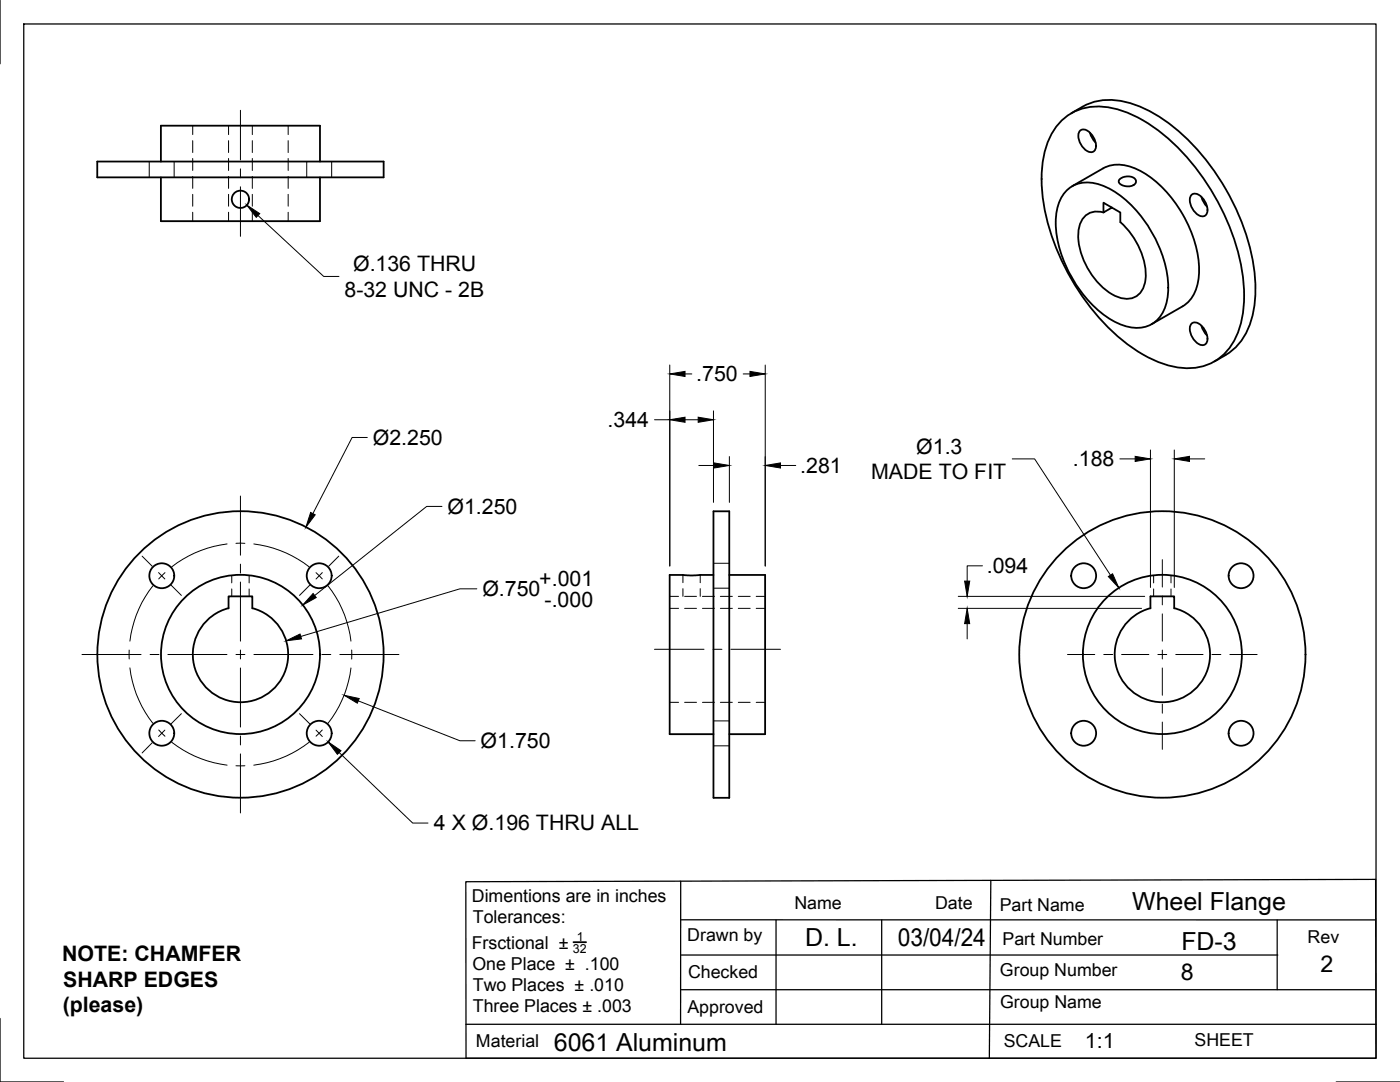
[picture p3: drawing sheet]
<svg xmlns="http://www.w3.org/2000/svg" width="279mm" height="216mm" viewBox="0 0 279 216" stroke-linecap="round" stroke-linejoin="round" font-family="sans-serif">
<!-- layer: Visible -->
<g fill="none" stroke="#000" stroke-width=".36">
<path d="M19.4 32.2h57.2v3.2h-57.2zM32.1 32.2v-7.1h31.8v7.1M32.1 35.4v8.7h31.8v-8.7M212.2 23.8a11.1 11.1 0 0 1 10.8-2 30.5 30.5 0 0 1 14.4 10.2 45.9 45.9 0 0 1 10.8 25 19.6 19.6 0 0 1-2.4 11.8 10.3 10.3 0 0 1-11 4.5 26.4 26.4 0 0 1-13.1-7.4 46.3 46.3 0 0 1-13.8-28.2 19.6 19.6 0 0 1 2.5-11.8zM213.2 37.7a6.7 6.7 0 0 1 7.4-.4 23.2 23.2 0 0 1 11 12.7 16.8 16.8 0 0 1 .9 11.4 6 6 0 0 1-8 3.6 19.7 19.7 0 0 1-10.1-8.8 22.5 22.5 0 0 1-3.6-13.2 8 8 0 0 1 2.4-5.3zM214 37.1l6.2-3.5a7.5 7.5 0 0 1 7.3 .5 24.5 24.5 0 0 1 11.8 20.4 7.8 7.8 0 0 1-3.3 6.6l-6.2 3.6M215.4 26.2a1.26 1.26 0 0 1 2 .2 3.3 3.3 0 0 1 1.1 3.6 1.26 1.26 0 0 1-2-.2 3.3 3.3 0 0 1-1.1-3.6zM216 21.3l-2.2 1.3M216.1 21.3a13 13 0 0 1 11.8 .2 37.5 37.5 0 0 1 15.5 14.2 41.9 41.9 0 0 1 7.1 23 14.7 14.7 0 0 1-4.7 11.3l-1.2 .8M217.5 26.5l.4 .8 .7 1.1M223.5 35.8l1.1-.6h1.1l.7 .4 .3 .3v.4l-.3 .5-.4 .3h-1.4l-.7-.2-.5-.3-.1-.5zM237.7 39a1.26 1.26 0 0 1 2 .2 3.3 3.3 0 0 1 1 3.6 1.26 1.26 0 0 1-2-.2 3.3 3.3 0 0 1-1-3.6z"/>
<path d="M239.8 39.3l.3 .8 .8 1.1M220.2 42.4a3.7 3.7 0 0 0-4.9 3.4 14.2 14.2 0 0 0 7.6 13.4 3.8 3.8 0 0 0 5.7-3.5 14.5 14.5 0 0 0-5-11.4M221.9 41.4l-1.7 1v-2l3.4 2v1.9M237.7 64.7a1.26 1.26 0 0 1 2 .2 3.3 3.3 0 0 1 1 3.6 1.26 1.26 0 0 1-2-.2 3.3 3.3 0 0 1-1-3.6zM239.8 65l.3 .8 .8 1.1M244.6 70.8l-2.2 1.3M142.4 114.7l-4.1 .1-4.7-.1v31.8h8.8M142.4 102h3.1v57.2h-3.1zM145.5 114.7h7.2v31.8h-7.2M45.6 121.4a9.5 9.5 0 0 0-5.4 14.6 9.5 9.5 0 0 0 15.6 0 9.5 9.5 0 0 0-5.4-14.6M45.6 121.4v-2.4h4.8v2.4M229.6 121.4v-2.4h4.7v2.4"/>
<path d="M234.4 121.4a9.5 9.5 0 0 1 5.4 14.6 9.5 9.5 0 0 1-15.6 0 9.5 9.5 0 0 1 5.4-14.6"/>
<circle cx="48" cy="39.8" r="1.73"/>
<circle cx="32.3" cy="114.9" r="2.49"/>
<circle cx="63.7" cy="114.9" r="2.49"/>
<circle cx="216.3" cy="114.9" r="2.49"/>
<circle cx="247.7" cy="114.9" r="2.49"/>
<circle cx="48" cy="130.6" r="15.9"/>
<circle cx="48" cy="130.6" r="28.6"/>
<circle cx="232" cy="130.6" r="28.6"/>
<circle cx="232" cy="130.6" r="15.9"/>
<circle cx="32.3" cy="146.3" r="2.49"/>
<circle cx="63.7" cy="146.3" r="2.49"/>
<circle cx="216.3" cy="146.3" r="2.49"/>
<circle cx="247.7" cy="146.3" r="2.49"/>
</g>
<!-- layer: Hidden -->
<g fill="none" stroke="#000" stroke-width=".2">
<path d="M29.8 32.2v3.2M34.8 32.2v3.2M38.5 25.1v1.8M38.5 28.1v2.3M38.5 31.6v2.4M38.5 35.2v2.4M38.5 38.8v2.3M45.6 25.1v1.8M45.6 28.1v2.3M45.6 31.6v2.4M45.6 35.2v2.4M45.6 38.8v2.3"/>
<path d="M50.4 25.1v1.8M50.4 28.1v2.3M50.4 31.6v2.4M50.4 35.2v2.4M50.4 38.8v2.3M57.5 25.1v1.8M57.5 28.1v2.3M57.5 31.6v2.4M57.5 35.2v2.4M57.5 38.8v2.3M61.2 32.2v3.2M66.2 32.2v3.2"/>
<path d="M38.5 42.4v1.7M45.6 42.4v1.7M50.4 42.4v1.7M57.5 42.4v1.7M46.2 114.8v1.5M46.2 117.5v1.5M49.7 114.8v1.5M49.7 117.5v1.5M133.6 119h1.8M136.3 114.7v1.6M136.3 117.5v1.5M136.6 119h2.4"/>
<path d="M139.7 114.7v1.6M139.7 117.5v1.5M140.2 119h2.4M142.4 117.4h3.1M142.4 112.4h3.1M143.8 119h2.4M147.3 119h2.4M150.9 119h1.8M230.2 114.8v1.5M230.2 117.5v1.5M233.7 114.8v1.5M233.7 117.5v1.5"/>
<path d="M133.6 121.4h1.8M136.6 121.4h2.4M140.2 121.4h2.4M143.8 121.4h2.4M147.3 121.4h2.4M150.9 121.4h1.8M133.6 140.1h1.8M136.6 140.1h2.4M140.2 140.1h2.4M142.4 148.8h3.1M142.4 143.8h3.1M143.8 140.1h2.4"/>
<path d="M147.3 140.1h2.4M150.9 140.1h1.8"/>
</g>
<!-- layer: Titleblock -->
<path d="M93 175.9l181.5-.4 .1 35.7h-181.6zM135.8 175.8v28.6M197.7 175.7l-.3 35.5M135.8 190.6h119.2M135.8 197.5h138.6M135.8 183.5l138.6 .1M154.9 183.6v20.8M176 183.6v20.8M254.9 183.6v13.9M93 204.4h181.6" fill="none" stroke="#000" stroke-width=".25"/>
<path d="M114.4 188h2.6" fill="none" stroke="#000" stroke-width=".36"/>
<!-- layer: Border -->
<path d="M0 0v12.7M4.7 4.8h269.9v206.4h-269.9zM0 203.2v12.7h12.7M266.7 215.9h12.7" fill="none" stroke="#000" stroke-width=".25"/>
<!-- layer: FD_Dimensions -->
<g fill="none" stroke="#000" stroke-width=".2">
<path d="M51.5 43l13.1 12.2h3M133.7 72.8v40.1M136.7 74.6h1.4M148.3 74.6h1.4M152.7 72.8v40.1M73.3 87.3h-3l-7.9 15.2M130.6 83.8h3.1M136.7 83.8h2.6M139.5 92.9h3M142.4 82v18.2M145.6 91.1v9.1M155.8 92.9h3"/>
<path d="M202 91.6h4.5l15.1 23.2M223.5 91.6h3M229.6 89.8v27.4M234.4 89.8v27.4M237.4 91.6h3M88.2 101h-3l-22.4 17.8M95.2 117.5h-3.4l-31.8 9.5M191.2 119h37.3M196.1 112.9h-3.1v3.1M71.5 139.8l20.3 8h3M191.2 121.4h36.6M193 124.4v3.1"/>
<path d="M67.7 150.2l14.7 14h3"/>
</g>
<g fill="#000" stroke="#000" stroke-width=".2">
<path d="M49.3 40.9l2.5 1.7-.7 .8zM133.7 74.6l3-.5v1zM149.7 74.1l3 .5-3 .5zM133.7 83.8l3-.6v1.1zM139.3 83.2l3.1 .6-3.1 .5zM142.5 92.4l3.1 .5-3.1 .5zM152.7 92.9l3.1-.5v1zM226.5 91.1l3.1 .5-3.1 .5zM234.4 91.6l3-.5v1zM62 102.3l.9 .4-1.9 2.5zM62.5 118.4l.6 .8-2.7 1.5zM192.5 116h1l-.5 3z"/>
<path d="M221.2 115l.8-.5 1.3 2.8zM57.1 127.9l2.8-1.4 .3 1zM68.7 138.7l3 .7-.4 .9zM193 121.4l.5 3h-1zM65.5 148l2.6 1.8-.8 .7z"/>
</g>
<!-- layer: Smart Centers -->
<g fill="none" stroke="#000" stroke-width=".2">
<path d="M48 22v9.9M48 33.7v1.8M48 37.3v9.9M48 99v11.8M28.4 111l2 2M30.5 116.9a22.1 22.1 0 0 0-4.6 11M31.6 114.3l1.3 1.2M32.9 114.3l-1.2 1.2M34.2 116.8l2 2M45.3 108.5a22.5 22.5 0 0 0-11 4.6M47.1 108.4h1.8M48 112.6v1.7"/>
<path d="M48 116.1v11.8M50.7 108.5a22.5 22.5 0 0 1 11 4.6M61.8 116.8l-2 2M63.1 114.3l1.2 1.2M64.3 114.3l-1.2 1.2M65.5 116.9a22.1 22.1 0 0 1 4.5 11M67.6 111l-2 2M232 111.7v5.4M232 118.9v1.8M16.4 130.6h11.8M25.8 129.7v1.8M25.9 133.3a21.8 21.8 0 0 0 4.6 11"/>
<path d="M30 130.6h1.7M33.5 130.6h11.8M47.1 130.6h1.8M48 129.7v1.8M48 133.3v11.8M50.7 130.6h11.8M64.2 130.6h1.8M67.8 130.6h11.8M70 133.3a21.8 21.8 0 0 1-4.5 11M70.2 129.7v1.8M130.6 129.6h9.9M142.3 129.6h1.8"/>
<path d="M145.9 129.6h9.9M213 130.6h5.5M220.3 130.6h1.8M223.8 130.6h5.5M231.1 130.6h1.8M232 122.5v5.4M232 129.7v1.8M232 133.3v5.4M234.7 130.6h5.4M241.9 130.6h1.7M245.4 130.6h5.5M30.4 148.2l-2 2"/>
<path d="M31.7 145.7l1.2 1.2M32.9 145.7l-1.3 1.3M34.3 148.1a22.5 22.5 0 0 0 11 4.6M36.2 142.4l-2 2M47.1 152.8h1.8M48 146.9v1.8M48 150.4v11.8M59.8 142.4l2 2M61.7 148.1a22.5 22.5 0 0 1-11 4.6M63.1 145.7l1.2 1.3M64.3 145.7l-1.2 1.2M65.6 148.2l2 2"/>
<path d="M232 140.5v1.8M232 144.1v5.4"/>
</g>
<g font-size="5">
<text x="226" y="181.6">Wheel Flange</text>
<text x="160.7" y="188.8">D. L.</text>
<text x="179.2" y="188.8">03/04/24</text>
<text x="235.8" y="189.5">FD-3</text>
<text x="110.5" y="209.7">6061 Aluminum</text>
</g>
<g font-size="4.6">
<text x="235.6" y="195.6">8</text>
<text x="263.5" y="194">2</text>
</g>
<g font-size="4.3">
<text x="68.7" y="59.2">8-32 UNC - 2B</text>
<text x="70.5" y="54.1">Ø.136 THRU</text>
<text x="139" y="76.1">.750</text>
<text x="74.4" y="88.8">Ø2.250</text>
<text x="121.3" y="85.2">.344</text>
<text x="159.7" y="94.4">.281</text>
<text x="173.9" y="95.7">MADE TO FIT</text>
<text x="182.9" y="90.5">Ø1.3</text>
<text x="214.1" y="93.1">.188</text>
<text x="89.3" y="102.5">Ø1.250</text>
<text x="96.3" y="119">Ø.750</text>
<text x="107.6" y="116.9">+.001</text>
<text x="196.9" y="114.4">.094</text>
<text x="108.7" y="121.1">-.000</text>
<text x="95.9" y="149.3">Ø1.750</text>
<text x="86.6" y="165.7">4 X Ø.196 THRU ALL</text>
<text x="12.4" y="191.7">NOTE: CHAMFER</text>
<text x="12.6" y="196.9">SHARP EDGES</text>
<text x="12.5" y="202">(please)</text>
<text x="216.5" y="209.2">1:1</text>
</g>
<g font-size="3.5">
<text x="94.2" y="180">Dimentions are in inches</text>
<text x="94.4" y="184.2">Tolerances:</text>
<text x="158.5" y="181.4">Name</text>
<text x="186.6" y="181.3">Date</text>
<text x="199.5" y="181.8">Part Name</text>
<text x="94.1" y="189.3">Frsctional ±</text>
<text x="137.2" y="187.7">Drawn by</text>
<text x="200.1" y="188.6">Part Number</text>
<text x="261" y="188.1">Rev</text>
<text x="94.3" y="193.5">One Place ± .100</text>
<text x="94.4" y="197.8">Two Places ± .010</text>
<text x="137.3" y="195.1">Checked</text>
<text x="199.6" y="194.7">Group Number</text>
<text x="94.4" y="202">Three Places ± .003</text>
<text x="137.2" y="202">Approved</text>
<text x="199.6" y="201.1">Group Name</text>
<text x="95" y="208.9">Material</text>
<text x="200.3" y="208.9">SCALE</text>
<text x="238.4" y="208.7">SHEET</text>
</g>
<g font-size="2.5">
<text x="114.3" y="190.1">32</text>
<text x="115.1" y="187.7">1</text>
</g>
</svg>
